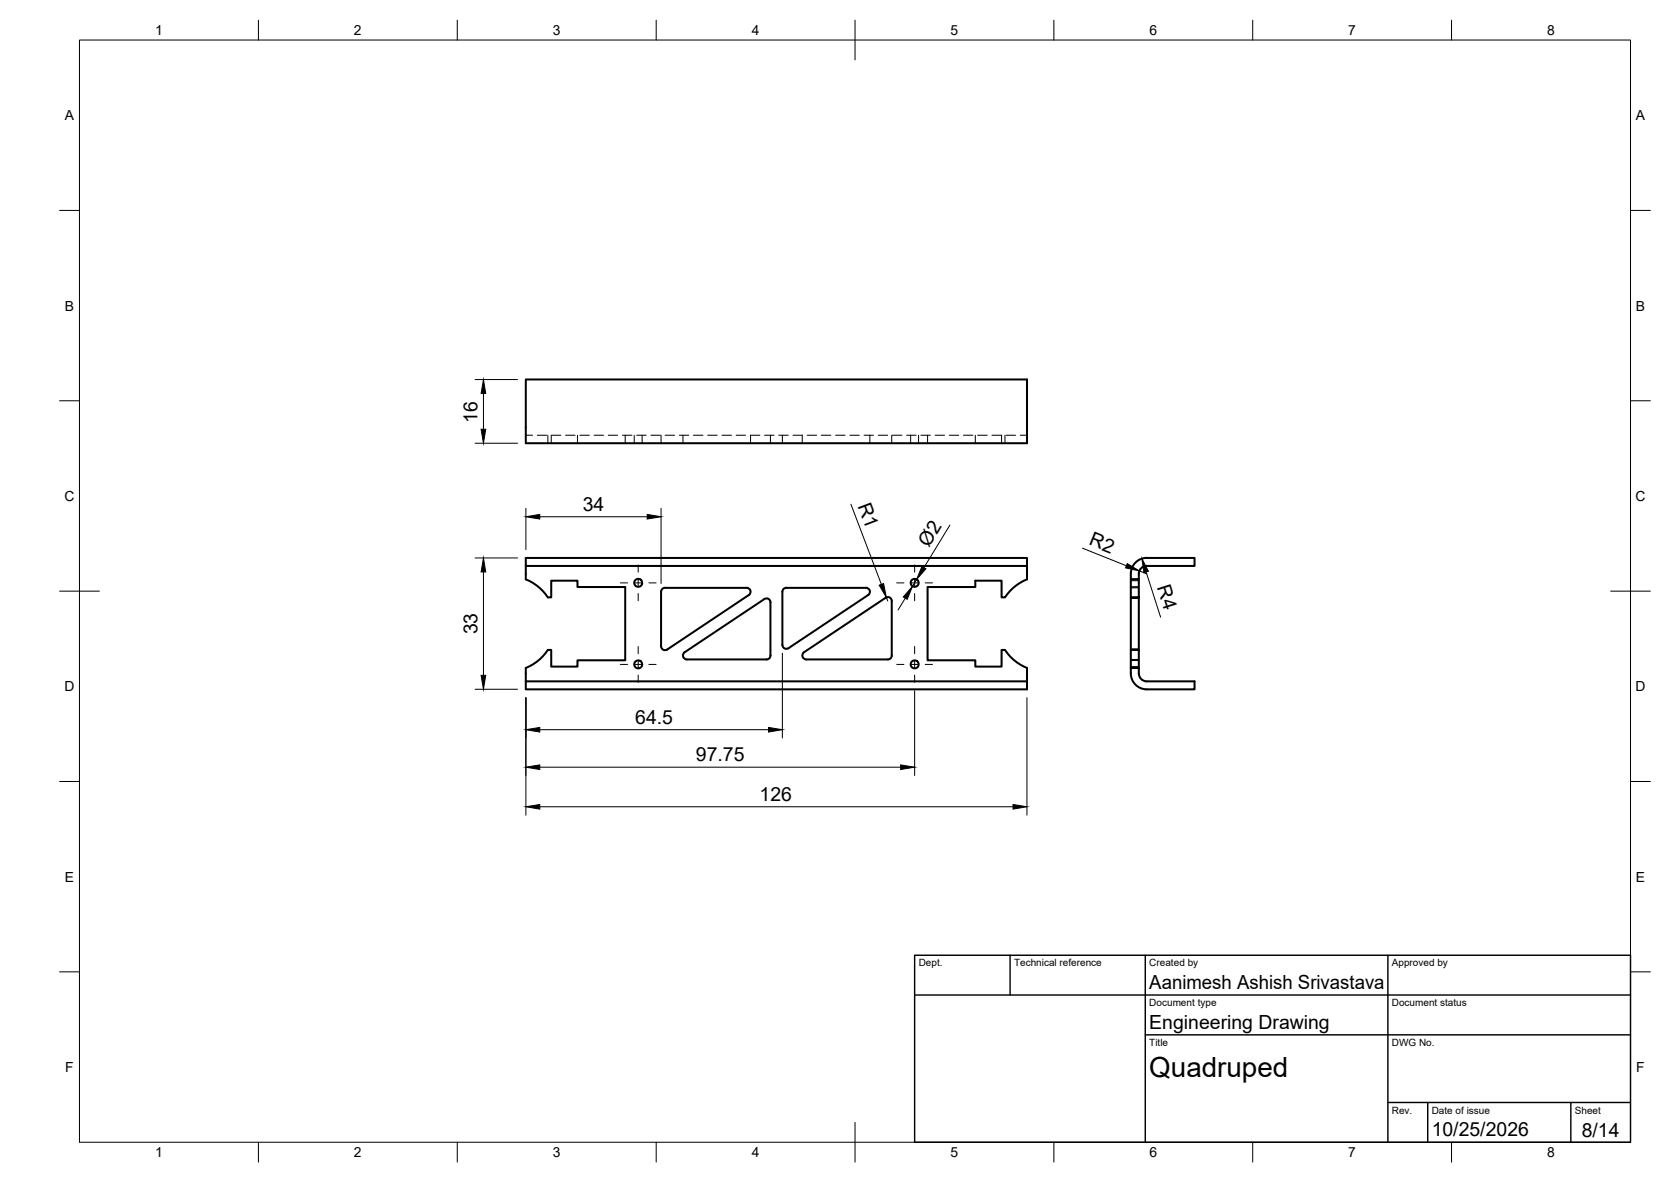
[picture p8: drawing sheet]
<svg xmlns="http://www.w3.org/2000/svg" width="420mm" height="297mm" viewBox="0 0 420 297" stroke-linecap="round" stroke-linejoin="round" font-family="sans-serif">
<!-- layer: Visible -->
<g fill="none" stroke="#000" stroke-width=".51">
<path d="M132.2 95.4h126v16h-126zM132.2 142.2v3.4l1.8 .9 1.7 1.3 2.1 2.3h.8v-4.2h6.6v1.6h12v18.4h-12v1.6h-6.6v-4.2h-.8l-2.1 2.4-1.7 1.2-1.8 1v3.3h126v2h-126v-2M166.5 148l.7-.3h20.5a1 1 0 0 1 1 .7 1 1 0 0 1-.4 1.1l-20.5 13.7a1.01 1.01 0 0 1-1.6-.8v-13.7zM197.7 147.7h20a1.01 1.01 0 0 1 1 .7 1.01 1.01 0 0 1-.4 1.2M197.7 147.7a1.01 1.01 0 0 0-1 1v13.3a1.01 1.01 0 0 0 1.6 .9l20-13.4M258.2 142.2v-2h-126v2h126v3.4l-1.8 .9-1.7 1.3-2 2.3h-.9v-4.2h-6.6v1.6h-12v18.4h12v1.6h6.6v-4.2h.9l2 2.4 1.7 1.2 1.8 1v3.3M284.3 145.6h2v4.5h-2zM284.3 150.1v13.2M286.3 150.1v13.2M288.3 140.2h12.1v2h-12.1M288.3 142.2a2 2 0 0 0-2 2v1.4M288.3 140.2a4 4 0 0 0-4 4v1.4"/>
<path d="M193.7 164.7a1.01 1.01 0 0 1-1 1h-20a1.01 1.01 0 0 1-.9-.7 1.01 1.01 0 0 1 .4-1.1l20-13.3a.99 .99 0 0 1 1-.1 .99 .99 0 0 1 .5 .9v13.3M224.2 164.7a1.01 1.01 0 0 1-1 1h-20.5a.99 .99 0 0 1-.9-.7 .99 .99 0 0 1 .4-1.1l20.5-13.7a1.01 1.01 0 0 1 1.5 .8v13.7M284.3 163.3h2v4.6h-2zM284.3 167.9a4.3 4.3 0 0 0 3.2 5.3h12.9v-2h-12.1a2 2 0 0 1-2-2v-1.3"/>
<circle cx="160.5" cy="146.5" r="1.01"/>
<circle cx="230" cy="146.5" r="1.01"/>
<circle cx="160.5" cy="167" r="1.01"/>
<circle cx="230" cy="167" r="1.01"/>
</g>
<!-- layer: Hidden -->
<g fill="none" stroke="#000" stroke-width=".25">
<path d="M132.2 109.4h1.7M135.1 109.4h2.4M137.8 109.4v2M138.6 109.4v2M138.7 109.4h2.3M142.2 109.4h2.4M145.2 109.4v2M145.8 109.4h2.4M149.4 109.4h2.3M153 109.4h2.3M156.5 109.4h2.4M157.2 109.4v2"/>
<path d="M159.5 109.4v2M160.1 109.4h2.4M161.5 109.4v2M163.7 109.4h2.4M166.2 109.4v2M167.2 109.4h2.4M170.8 109.4h2.4M171.7 109.4v2M174.4 109.4h2.4M177.9 109.4h2.4M181.5 109.4h2.4M185.1 109.4h2.4"/>
<path d="M191.1 109.4h-2.4v2M192.2 109.4h2.4M193.7 109.4v2M195.8 109.4h2.4M196.7 109.4v2M199.4 109.4h2.4M201.7 109.4v2M203 109.4h2.3M206.5 109.4h2.4M210.1 109.4h2.4M213.7 109.4h2.4M217.3 109.4h2.3"/>
<path d="M218.7 109.4v2M220.8 109.4h2.4M224.2 109.4v2M224.4 109.4h2.4M228 109.4h2.4M229 109.4v2M231 109.4v2M231.5 109.4h2.4M233.2 109.4v2M235.1 109.4h2.4M238.7 109.4h2.4M242.3 109.4h2.3"/>
<path d="M245.2 109.4v2M245.8 109.4h2.4M249.4 109.4h2.4M251.8 109.4v2M252.7 109.4v2M253 109.4h2.4M256.5 109.4h1.7M284.3 147.7h2M284.3 145.9h2M284.3 147.5h2M284.3 150.1h2M284.3 150.4h2"/>
<path d="M284.3 145.5h2M284.3 165.7h2M284.3 165.9h2M284.3 167.5h2M284.3 163.1h2M284.3 163.4h2M284.3 168h2"/>
</g>
<!-- layer: BORDER -->
<g fill="none" stroke="#000" stroke-width=".25">
<path d="M20 10.1h390v276.9h-390zM65 5.1v5M115 5.1v5M165 5.1v5M215 5.1v10M265 5.1v5M315 5.1v5M365 5.1v5M15 52.9h5M410 52.9h5M15 100.7h5M410 100.7h5"/>
<path d="M15 148.6h10M405 148.6h10M15 196.4h5M410 196.4h5M15 244.2h5M410 244.2h5M65 287v5M115 287v5M165 287v5M215 282.1v9.9M265 287v5M315 287v5"/>
<path d="M365 287v5"/>
</g>
<!-- layer: TITLEBLOCK -->
<path d="M230 240.1h180v46.9h-180zM230 250h180M254 240.1v9.9M288 240.1v46.9M349 240.1v46.9M288 260.1h122M349 277.1h61M359 277.1v9.9M395 277.1v9.9" fill="none" stroke="#000" stroke-width=".36"/>
<!-- layer: Smart Centers -->
<g fill="none" stroke="#000" stroke-width=".25">
<path d="M156 146.5h1.8M159.6 146.5h1.8M160.5 142v1.8M160.5 145.6v1.8M160.5 149.1v1.9M163.2 146.5h1.8M225.5 146.5h1.8M229.1 146.5h1.8M230 142v1.8M230 145.6v1.8M230 149.1v1.9M232.6 146.5h1.9"/>
<path d="M156 167h1.8M159.6 167h1.8M160.5 162.5v1.8M160.5 166.1v1.8M160.5 169.7v1.8M163.2 167h1.8M225.5 167h1.8M229.1 167h1.8M230 162.5v1.8M230 166.1v1.8M230 169.7v1.8M232.6 167h1.9"/>
</g>
<!-- layer: FD_Dimensions -->
<g fill="none" stroke="#000" stroke-width=".25">
<path d="M119.5 95.4h10.6M121.6 98.9v9M119.5 111.4h10.6M132.2 127.7v10.4M135.7 129.9h27M166.2 127.7v18.9M214 126.7l7.6 20.2M238.8 132l-6.5 10.6M272.2 137.8l11 4.4M119.5 140.2h10.6M121.6 143.7v26M222.9 150.1l.3 1"/>
<path d="M227.6 150.3l-1.8 3M230.5 145.6l-1.1 1.7M286.5 143.5l1.8 .7M288.2 143.7l3.6 11.4M119.5 173.2h10.6M132.2 175.3v29.6M196.7 164.2v21.3M230 173.6v21.3M258.2 175.3v29.6M135.7 192.8h90.8M135.7 183.4h57.5M135.7 202.7h119"/>
</g>
<g fill="#000" stroke="#000" stroke-width=".25">
<path d="M121.6 95.4l.5 3.5h-1.1zM121 107.9h1.1l-.5 3.5zM132.2 129.9l3.5-.6v1.1zM162.7 129.3l3.5 .6-3.5 .5zM121.6 140.2l.5 3.5h-1.1zM221.1 147.1l1.1-.5 .7 3.5zM229.4 147.3l-1.3 3.3-1-.6zM231.8 142.3l1 .6-2.3 2.7zM283.4 141.6l3.1 1.9-3.5-.8zM287.1 140.4l1.7 3.2-1.2 .3zM121 169.7h1.1l-.5 3.5zM132.2 192.8l3.5-.6v1.2z"/>
<path d="M132.2 183.4l3.5-.6v1.2zM193.2 182.8l3.5 .6-3.5 .6zM226.5 192.2l3.5 .6-3.5 .6zM132.2 202.7l3.5-.5v1.1zM254.7 202.2l3.5 .5-3.5 .6z"/>
</g>
<text font-size="7" x="289" y="270.6">Quadruped</text>
<g font-size="4.9">
<text x="120.1" y="106.2" transform="rotate(-90 120.1 106.2)">16</text>
<text x="146.5" y="128.4">34</text>
<text x="215.6" y="127.2" transform="rotate(69 215.6 127.2)">R1</text>
<text x="233.5" y="137.7" transform="rotate(-59 233.5 137.7)">Ø2</text>
<text x="273.6" y="136.8" transform="rotate(22 273.6 136.8)">R2</text>
<text x="290.9" y="147.6" transform="rotate(72 290.9 147.6)">R4</text>
<text x="120.1" y="159.4" transform="rotate(-90 120.1 159.4)">33</text>
<text x="159.7" y="181.9">64.5</text>
<text x="175" y="191.3">97.75</text>
<text x="191" y="201.3">126</text>
<text x="289" y="248.5">Aanimesh Ashish Srivastava</text>
<text x="289" y="258.6">Engineering Drawing</text>
<text x="360" y="285.5">10/25/2026</text>
<text x="397.7" y="285.7">8/14</text>
</g>
<g font-size="3.5">
<text x="39" y="8.8">1</text>
<text x="89" y="8.8">2</text>
<text x="139" y="8.8">3</text>
<text x="189" y="8.8">4</text>
<text x="239" y="8.8">5</text>
<text x="289" y="8.8">6</text>
<text x="339" y="8.8">7</text>
<text x="389" y="8.8">8</text>
<text x="16.3" y="30.2">A</text>
<text x="411.3" y="30.2">A</text>
<text x="16.3" y="78">B</text>
<text x="411.3" y="78">B</text>
<text x="16.2" y="125.9">C</text>
<text x="411.2" y="125.9">C</text>
<text x="16.2" y="173.7">D</text>
<text x="411.2" y="173.7">D</text>
<text x="16.3" y="221.6">E</text>
<text x="411.3" y="221.6">E</text>
<text x="16.4" y="269.4">F</text>
<text x="411.4" y="269.4">F</text>
<text x="39" y="290.8">1</text>
<text x="89" y="290.8">2</text>
<text x="139" y="290.8">3</text>
<text x="189" y="290.8">4</text>
<text x="239" y="290.8">5</text>
<text x="289" y="290.8">6</text>
<text x="339" y="290.8">7</text>
<text x="389" y="290.8">8</text>
</g>
<g font-size="2.5">
<text x="231" y="242.9">Dept.</text>
<text x="255" y="242.9">Technical reference</text>
<text x="289" y="242.9">Created by</text>
<text x="350" y="242.9">Approved by</text>
<text x="289" y="252.8">Document type</text>
<text x="350" y="252.8">Document status</text>
<text x="289" y="262.9">Title</text>
<text x="350" y="262.9">DWG No.</text>
<text x="350" y="279.9">Rev.</text>
<text x="360" y="279.9">Date of issue</text>
<text x="396" y="279.9">Sheet</text>
</g>
</svg>
